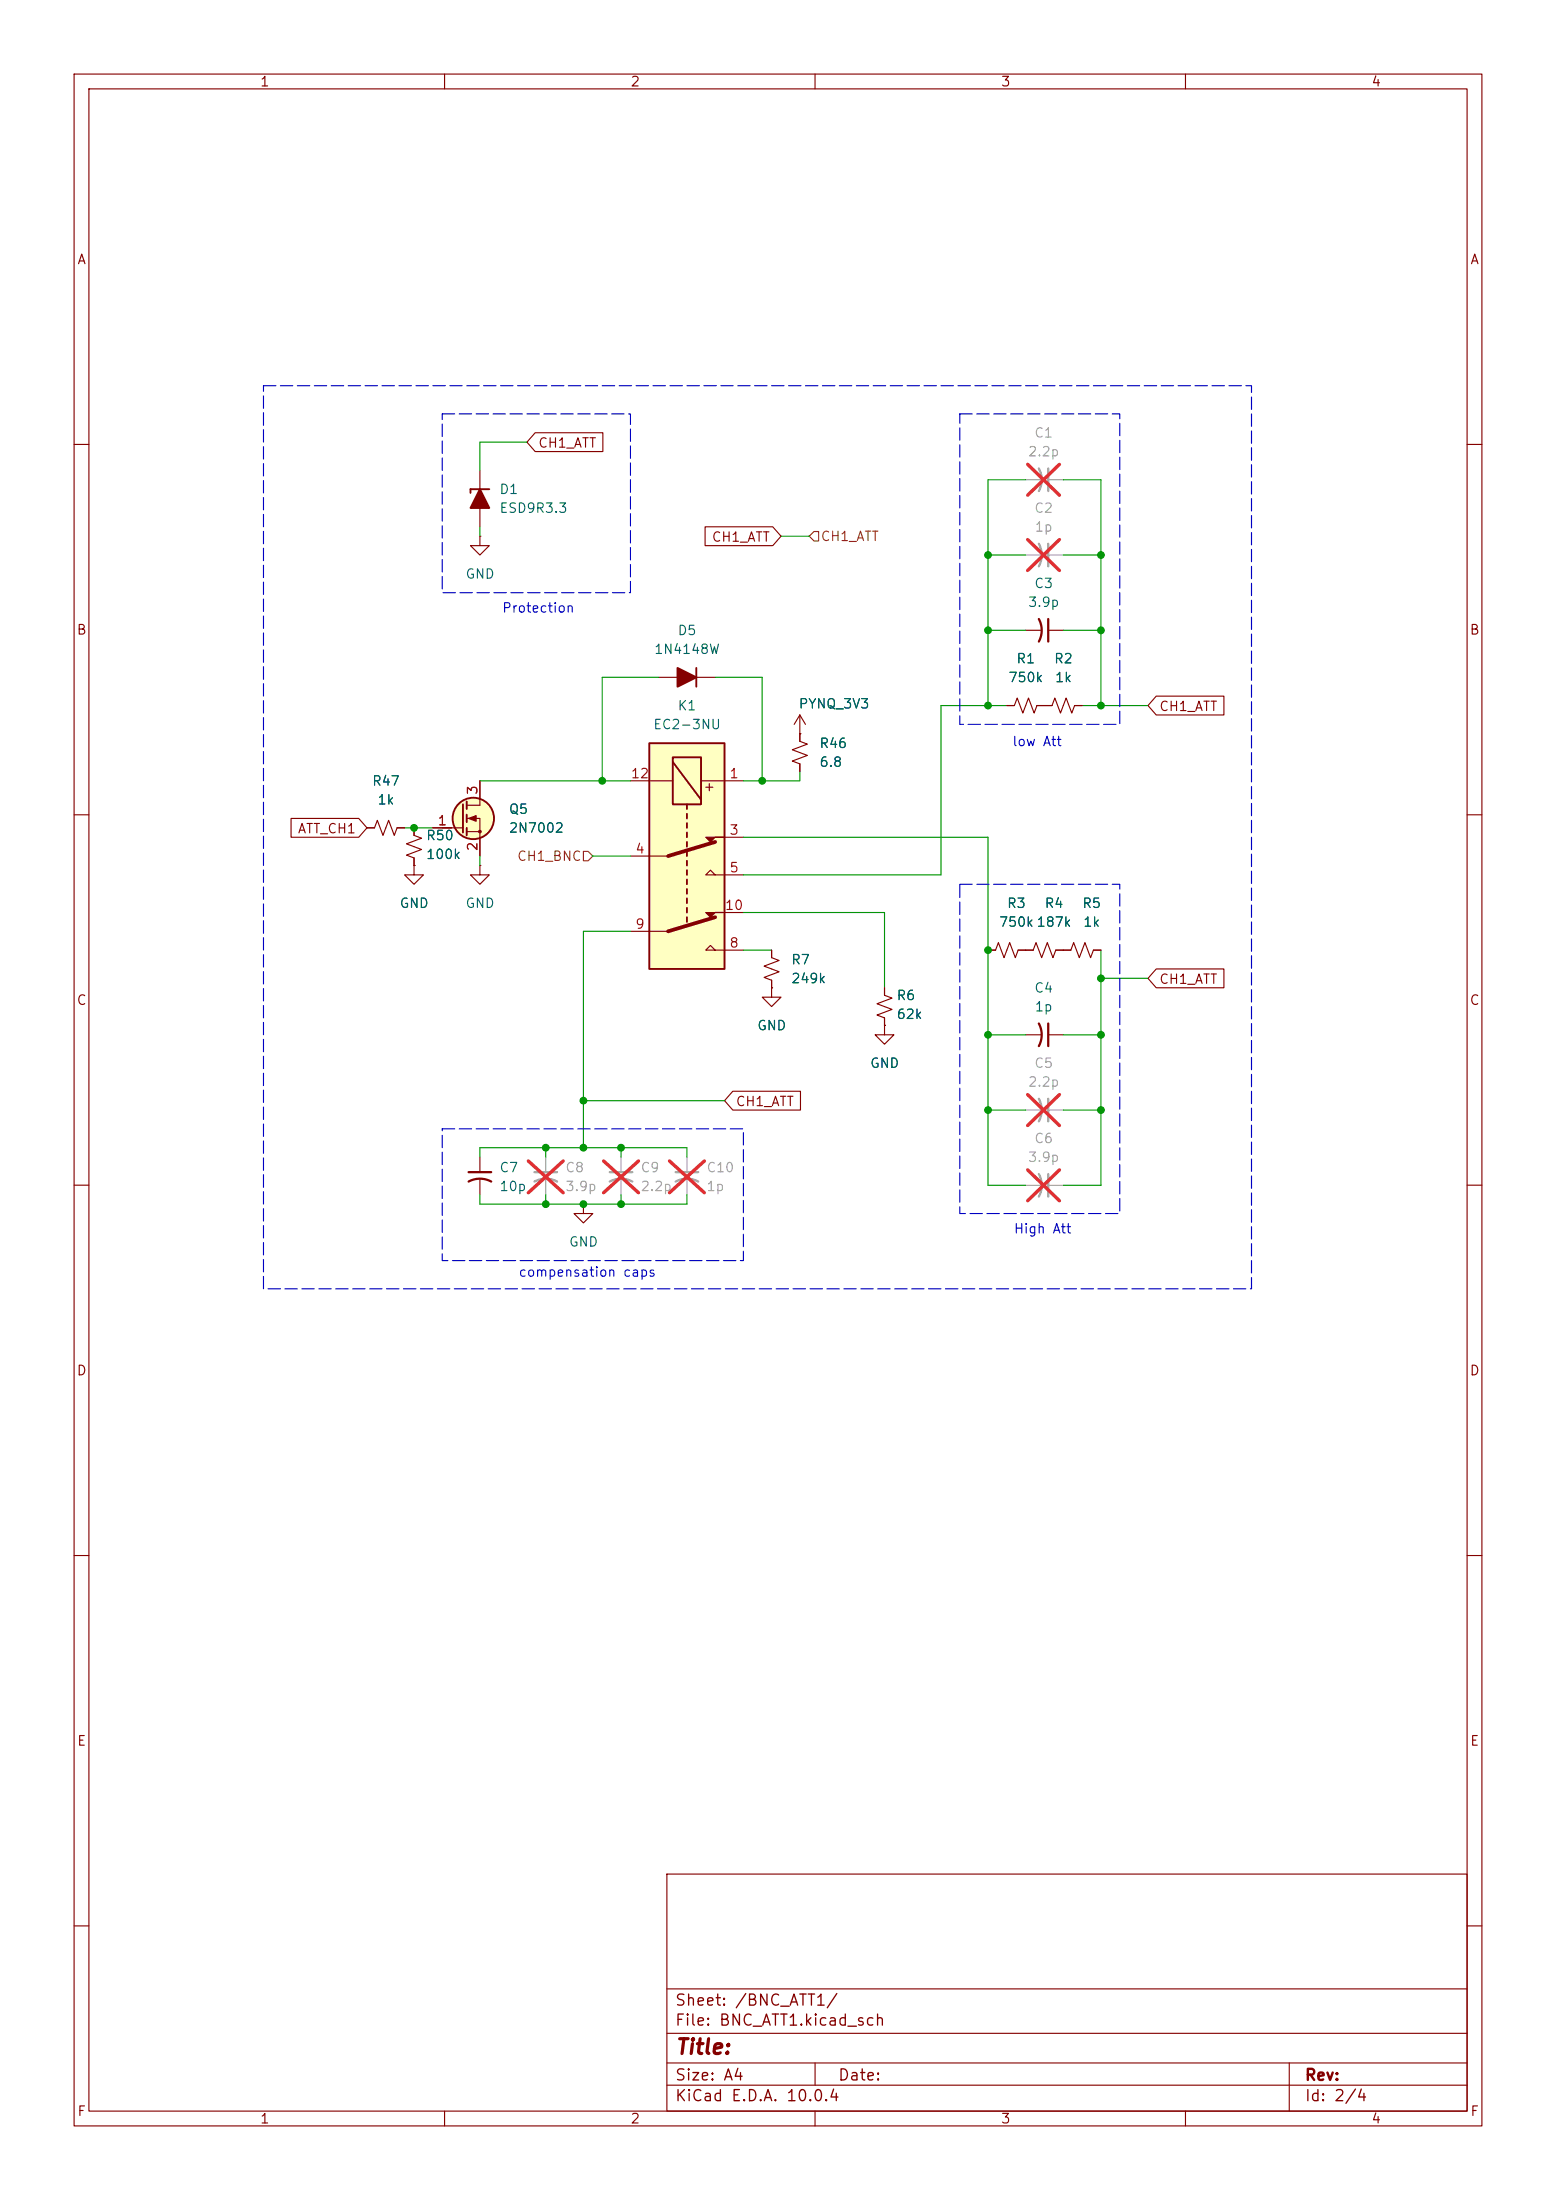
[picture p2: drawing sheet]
<svg xmlns="http://www.w3.org/2000/svg" width="210mm" height="297mm" viewBox="0 0 210 297" stroke-linecap="round" stroke-linejoin="round" font-family="sans-serif">
<g fill="none" stroke="#840000" stroke-width=".15">
<path d="M10 10h190v277h-190zM12 12h186v273h-186zM60 10v2M110 10v2M160 10v2M10 60h2M64.8 72.4v1.3h1.2l-1.2 1.2-1.3-1.2h1.3M64.8 72.4h.1M64.8 63.5v7.6M198 60h2M88.9 91.4h7.6M107.9 96.5v3.6l1.1 .4-2.1 .7 2.1 .8-2.1 .7 1 .4v1"/>
<path d="M107.9 99.1h.1M107.9 96.5l-.7 1.3M107.9 96.5l.8 1.3M135.9 95.3h1l.4-1.1 .7 2.1 .8-2.1 .8 2.1 .4-1h2l.4-1.1 .7 2.1 .8-2.1 .8 2.1 .3-1h1M138.4 85.1h2.1M141.5 85.1h2M10 110h2M49.5 111.8h1l.4-1.1 .8 2.1 .8-2.1 .7 2.1 .4-1h1M55.9 111.8v1l1 .4-2 .7 2 .8-2 .7 1 .4v1M55.9 116.8v1.3h1.2l-1.2 1.3-1.3-1.3h1.3M55.9 116.8h.1M58.4 111.8h4.1"/>
<path d="M63 110.5h1.8v5.1M63 112.3h1.8M64.8 116.8v1.3h1.2l-1.2 1.3-1.3-1.3h1.3M64.8 116.8h.1M64.8 105.4v3.3h-1.8M198 110h2M104.1 128.3v1l1.1 .4-2.1 .7 2.1 .8-2.1 .8 1 .3v1.1M104.1 133.4v1.2h1.3l-1.3 1.3-1.2-1.3h1.2M104.1 133.4h.1M119.4 138.4v1.3h1.2l-1.2 1.3-1.3-1.3h1.3M119.4 138.4h.1M119.4 133.4v1l1 .3-2 .8 2 .8-2 .7 1 .4v1"/>
<path d="M133.3 128.3h1.1l.3-1 .8 2 .8-2 .7 2 .4-1h2l.4-1 .8 2 .8-2 .7 2 .4-1h2l.4-1 .8 2 .7-2 .8 2 .4-1h1M138.4 139.7h2.1M141.5 139.7h2M10 160h2M64.8 156.2v2M64.8 159.3v2M198 160h2M78.7 162.6v1.2h1.3l-1.3 1.3-1.2-1.3h1.2M78.7 162.6h.1M10 210h2M198 210h2M90 253h108v32h-108z"/>
<path d="M10 260h2M90 278.5h108M90 274.5h108M90 268.5h108M110 278.5v3M174 278.5v6.5M198 260h2M60 285v2M90 281.5h108M110 285v2M160 285v2"/>
</g>
<path d="M140.2 83.6a3.2 3.2 0 0 1 0 3M141.5 83.6v3M140.2 138.2a3.2 3.2 0 0 1 0 3M141.5 138.2v3M63.2 159.5a3.2 3.2 0 0 1 3.1 0M63.2 158.2h3.1" fill="none" stroke="#840000" stroke-width=".3"/>
<g fill="none" stroke="#a1a1a1" stroke-width=".3">
<path d="M140.2 63.2a3.2 3.2 0 0 1 0 3.1M140.2 73.4a3.2 3.2 0 0 1 0 3.1M141.5 63.2v3.1M141.5 73.4v3.1M72.1 159.5a3.2 3.2 0 0 1 3.1 0M72.1 158.2h3.1M82.3 159.5a3.2 3.2 0 0 1 3 0M82.3 158.2h3M91.2 159.5a3.2 3.2 0 0 1 3 0M91.2 158.2h3M140.2 148.3a3.2 3.2 0 0 1 0 3.1M140.2 158.5a3.2 3.2 0 0 1 0 3"/>
<path d="M141.5 148.3v3.1M141.5 158.5v3"/>
</g>
<g fill="none" stroke="#a1a1a1" stroke-width=".15">
<path d="M138.4 64.8h2.1M138.4 74.9h2.1M141.5 64.8h2M141.5 74.9h2M73.7 156.2v2M73.7 159.3v2M83.8 156.2v2M83.8 159.3v2M92.7 156.2v2M92.7 159.3v2M138.4 149.9h2.1M141.5 149.9h2"/>
<path d="M138.4 160h2.1M141.5 160h2"/>
</g>
<g fill="none" stroke="#e12e31" stroke-width=".46">
<path d="M138.7 62.7l4.3 4.2M138.7 72.8l4.3 4.2M143 62.7l-4.3 4.2M143 72.8l-4.3 4.2M71.3 156.7l4.7 4.3M76 156.7l-4.7 4.3M81.5 156.7l4.7 4.3M86.2 156.7l-4.7 4.3M90.4 156.7l4.7 4.3M95.1 156.7l-4.7 4.3M138.7 147.8l4.3 4.1M138.7 157.9l4.3 4.2"/>
<path d="M143 147.8l-4.3 4.1M143 157.9l-4.3 4.2"/>
</g>
<circle cx="63.9" cy="110.5" r="2.79" fill="#ffffc2" stroke="#ffffc2" stroke-width=".13"/>
<g fill="none" stroke="#840000" stroke-width=".25">
<path d="M66 66h-2.5v.5M94 90.2v2.5M62.5 108.6v3.8M63 108.2v1M63 110v1M63 111.8v1"/>
<circle cx="63.9" cy="110.5" r="2.79"/>
</g>
<g fill="#840000" stroke="#840000" stroke-width=".15">
<path d="M63.2 110.5l1.1-.4v.8z"/>
<circle cx="64.8" cy="112.3" r=".18"/>
</g>
<g fill="#840000" stroke="#840000" stroke-width=".25">
<path d="M64.8 66l1.2 2.6h-2.5z"/>
<path d="M91.4 90.2l2.6 1.2-2.6 1.3z"/>
</g>
<path d="M87.6 100.3h10.2v30.5h-10.2z" fill="#ffffc2"/>
<g fill="none" stroke="#840000" stroke-width=".25">
<path d="M87.6 100.3h10.2v30.5h-10.2zM90.8 102.2h3.8v6.4h-3.8zM90.8 102.9l3.8 5.1M92.7 108.6v.6M92.7 109.9v.6M92.7 111.1v.7M92.7 112.4v.6M92.7 113.7v.6M92.7 114.9v.7M92.7 116.2v.6M92.7 117.5v.6M92.7 118.7v.7"/>
<path d="M92.7 120v.7M92.7 121.3v.6M92.7 122.6v.6M92.7 123.8v.7"/>
</g>
<g fill="none" stroke="#840000" stroke-width=".15">
<path d="M72.2 58.4h9.2v2.6h-9.2l-1.1-1.3zM95.2 71.1h9.1l1.1 1.3-1.1 1.3h-9.1zM107.9 99.1h.1M107.9 99.1v1M135.9 95.3h1M140 95.3h2M145 95.3h1M156.1 94h9.1v2.5h-9.1l-1.2-1.2zM39.3 110.5h9.1l1.1 1.3-1.1 1.2h-9.1zM49.5 111.8h1M53.6 111.8h1M55.9 116.8h.1"/>
<path d="M55.9 111.8v1M55.9 115.8v1M58.4 111.8h2.6M64.8 105.4v2.6M64.8 113v2.6M85.1 105.4h5.7M85.1 115.6h5.1M94.6 105.4h5.7M96.5 118.1l-.6-.6-.7 .6h5.1M97.8 113h2.5M107.9 103.1v1M85.1 125.7h5.1"/>
<path d="M96.5 128.3l-.6-.7-.7 .7h5.1M97.8 123.2h2.5M104.1 133.4h.1M104.1 128.3v1M104.1 132.3v1.1M119.4 138.4h.1M119.4 133.4v1M119.4 137.4v1M133.3 128.3h1.1M137.4 128.3h2M142.5 128.3h2M147.6 128.3h1"/>
<path d="M156.1 130.8h9.1v2.6h-9.1l-1.2-1.3zM98.9 147.3h9.1v2.6h-9.1l-1.1-1.3z"/>
</g>
<g fill="#840000" stroke="#840000" stroke-width=".15">
<path d="M95.2 113h2.6h-1.3l-.6 .7z"/>
<path d="M95.2 123.2h2.6h-1.3l-.6 .6z"/>
</g>
<path d="M96.5 113.7l-6.3 1.9M96.5 123.8l-6.3 1.9" fill="none" stroke="#840000" stroke-width=".51"/>
<path d="M109.9 71.8h.6v1.2h-.6l-.7-.6zM78.7 114.9h.7l.6 .7-.6 .6h-.7z" fill="none" stroke="#725600" stroke-width=".15"/>
<g fill="none" stroke="#009600" stroke-width=".15">
<path d="M71.1 59.7h-6.3v3.8M64.8 71.1v1.3M105.4 72.4h3.8M133.3 74.9h5.1M138.4 64.8h-5.1v30.5M143.5 64.8h5.1v30.5M143.5 74.9h5.1M88.9 91.4h-7.6v14M96.5 91.4h6.4v14M133.3 85.1h5.1M135.9 95.3h-8.9v22.8h-26.7M143.5 85.1h5.1"/>
<path d="M146 95.3h8.9M54.6 111.8h3.8M64.8 115.6v1.2M64.8 105.4h20.3M80 115.6h5.1M100.3 113h33v47h5.1M107.9 104.1v1.3h-7.6M85.1 125.7h-6.4v29.2M100.3 128.3h3.8M100.3 123.2h19.1v10.2M133.3 139.7h5.1M143.5 139.7h5.1"/>
<path d="M148.6 128.3v31.7h-5.1M148.6 132.1h6.3M64.8 156.2v-1.3h27.9v1.3M73.7 154.9v1.3M78.7 148.6h19.1M83.8 154.9v1.3M133.3 149.9h5.1M143.5 149.9h5.1M64.8 161.3v1.3h27.9v-1.3M73.7 161.3v1.3M83.8 161.3v1.3"/>
</g>
<path d="M35.6 52.1h133.3v121.9h-133.3zM59.7 55.9h25.4v24.1h-25.4zM129.5 55.9h21.6v41.9h-21.6zM129.5 119.4h21.6v44.4h-21.6zM59.7 152.4h40.6v17.8h-40.6z" fill="none" stroke="#0000c2" stroke-width=".15" stroke-dasharray="1.7 .6"/>
<g fill="#009600" stroke="#009600" stroke-width=".13">
<circle cx="73.7" cy="162.6" r=".46"/>
<circle cx="83.8" cy="162.6" r=".46"/>
<circle cx="102.9" cy="105.4" r=".46"/>
<circle cx="83.8" cy="154.9" r=".46"/>
<circle cx="78.7" cy="154.9" r=".46"/>
<circle cx="55.9" cy="111.8" r=".46"/>
<circle cx="81.3" cy="105.4" r=".46"/>
<circle cx="73.7" cy="154.9" r=".46"/>
<circle cx="78.7" cy="162.6" r=".46"/>
<circle cx="78.7" cy="148.6" r=".46"/>
<circle cx="148.6" cy="149.9" r=".46"/>
<circle cx="133.3" cy="149.9" r=".46"/>
<circle cx="133.3" cy="139.7" r=".46"/>
<circle cx="148.6" cy="85.1" r=".46"/>
<circle cx="148.6" cy="74.9" r=".46"/>
<circle cx="148.6" cy="139.7" r=".46"/>
<circle cx="133.3" cy="128.3" r=".46"/>
<circle cx="148.6" cy="132.1" r=".46"/>
<circle cx="148.6" cy="95.3" r=".46"/>
<circle cx="133.3" cy="85.1" r=".46"/>
<circle cx="133.3" cy="74.9" r=".46"/>
<circle cx="133.3" cy="95.3" r=".46"/>
</g>
<text font-size="2" fill="#840000" x="91" y="277.8">Title:</text>
<g font-size="1.5" fill="#840000">
<text x="91" y="273.8">File: BNC_ATT1.kicad_sch</text>
<text x="91" y="271.1">Sheet: /BNC_ATT1/</text>
<text x="91" y="281.2">Size: A4</text>
<text x="113" y="281.2">Date:</text>
<text x="176" y="281.2">Rev:</text>
<text x="91" y="284">KiCad E.D.A. 10.0.4</text>
<text x="176" y="284">Id: 2/4</text>
</g>
<g font-size="1.3" fill="#840000">
<text x="35" y="12">1</text>
<text x="85" y="12">2</text>
<text x="135" y="12">3</text>
<text x="185" y="12">4</text>
<text x="10.3" y="36">A</text>
<text x="198.4" y="36">A</text>
<text x="72.5" y="60.8">CH1_ATT</text>
<text x="96" y="73.5">CH1_ATT</text>
<text x="10.3" y="86">B</text>
<text x="198.3" y="86">B</text>
<text x="156.4" y="96.3">CH1_ATT</text>
<text x="96.6" y="107.2" transform="rotate(-90 96.6 107.2)">+</text>
<text x="40.1" y="112.8">ATT_CH1</text>
<text x="10.3" y="136">C</text>
<text x="156.4" y="133.1">CH1_ATT</text>
<text x="198.3" y="136">C</text>
<text x="99.2" y="149.7">CH1_ATT</text>
<text x="10.3" y="186">D</text>
<text x="198.3" y="186">D</text>
<text x="10.3" y="236">E</text>
<text x="198.3" y="236">E</text>
<text x="10.3" y="286">F</text>
<text x="35" y="287">1</text>
<text x="85" y="287">2</text>
<text x="135" y="287">3</text>
<text x="185" y="287">4</text>
<text x="198.4" y="286">F</text>
</g>
<g font-size="1.3" fill="#989898">
<text x="139.5" y="59.4">C1</text>
<text x="138.7" y="61.9">2.2p</text>
<text x="139.5" y="69.6">C2</text>
<text x="139.6" y="72.1">1p</text>
<text x="138.7" y="147">2.2p</text>
<text x="139.5" y="144.5">C5</text>
<text x="139.5" y="154.6">C6</text>
<text x="76.2" y="158.6">C8</text>
<text x="76.2" y="161.1">3.9p</text>
<text x="86.4" y="158.6">C9</text>
<text x="86.4" y="161.1">2.2p</text>
<text x="95.3" y="161.1">1p</text>
<text x="95.3" y="158.6">C10</text>
<text x="138.7" y="157.2">3.9p</text>
</g>
<g font-size="1.3" fill="#006464">
<text x="67.3" y="67">D1</text>
<text x="67.3" y="69.6">ESD9R3.3</text>
<text x="62.7" y="78.4">GND</text>
<text x="138.7" y="82.3">3.9p</text>
<text x="139.5" y="79.7">C3</text>
<text x="88.2" y="88.6">1N4148W</text>
<text x="91.4" y="86.1">D5</text>
<text x="137.1" y="89.9">R1</text>
<text x="142.2" y="89.9">R2</text>
<text x="107.7" y="96">PYNQ_3V3</text>
<text x="136" y="92.4">750k</text>
<text x="142.3" y="92.4">1k</text>
<text x="88.1" y="98.8">EC2-3NU</text>
<text x="91.4" y="96.2">K1</text>
<text x="110.5" y="101.3">R46</text>
<text x="50.1" y="106.4">R47</text>
<text x="110.5" y="103.8">6.8</text>
<text x="50.8" y="108.9">1k</text>
<text x="57.4" y="113.7">R50</text>
<text x="68.6" y="110.2">Q5</text>
<text x="68.6" y="112.7">2N7002</text>
<text x="57.4" y="116.3">100k</text>
<text x="53.8" y="122.9">GND</text>
<text x="62.7" y="122.9">GND</text>
<text x="134.7" y="125.4">750k 187k</text>
<text x="135.8" y="122.9">R3</text>
<text x="140.9" y="122.9">R4</text>
<text x="146" y="122.9">R5</text>
<text x="146.1" y="125.4">1k</text>
<text x="106.7" y="130.5">R7</text>
<text x="106.7" y="133.1">249k</text>
<text x="120.9" y="135.3">R6</text>
<text x="120.9" y="137.9">62k</text>
<text x="139.5" y="134.3">C4</text>
<text x="139.6" y="136.9">1p</text>
<text x="102.1" y="139.4">GND</text>
<text x="117.3" y="144.5">GND</text>
<text x="67.3" y="158.6">C7</text>
<text x="67.3" y="161.1">10p</text>
<text x="76.7" y="168.6">GND</text>
</g>
<g font-size="1.3" fill="#725600">
<text x="110.7" y="73.4">CH1_ATT</text>
<text x="69.7" y="116.5">CH1_BNC</text>
</g>
<g font-size="1.3" fill="#0000c2">
<text x="67.7" y="83">Protection</text>
<text x="136.5" y="101.1">low Att</text>
<text x="136.7" y="166.8">High Att</text>
<text x="69.9" y="172.7">compensation caps</text>
</g>
<g font-size="1.3" fill="#a90000">
<text x="64.7" y="107.4" transform="rotate(-90 64.7 107.4)">3</text>
<text x="85" y="105.4">12</text>
<text x="98.4" y="105.4">1</text>
<text x="59" y="111.7">1</text>
<text x="98.4" y="113">3</text>
<text x="64.7" y="115" transform="rotate(-90 64.7 115)">2</text>
<text x="85.7" y="115.5">4</text>
<text x="98.4" y="118.1">5</text>
<text x="85.7" y="125.7">9</text>
<text x="97.7" y="123.2">10</text>
<text x="98.4" y="128.2">8</text>
</g>
</svg>
